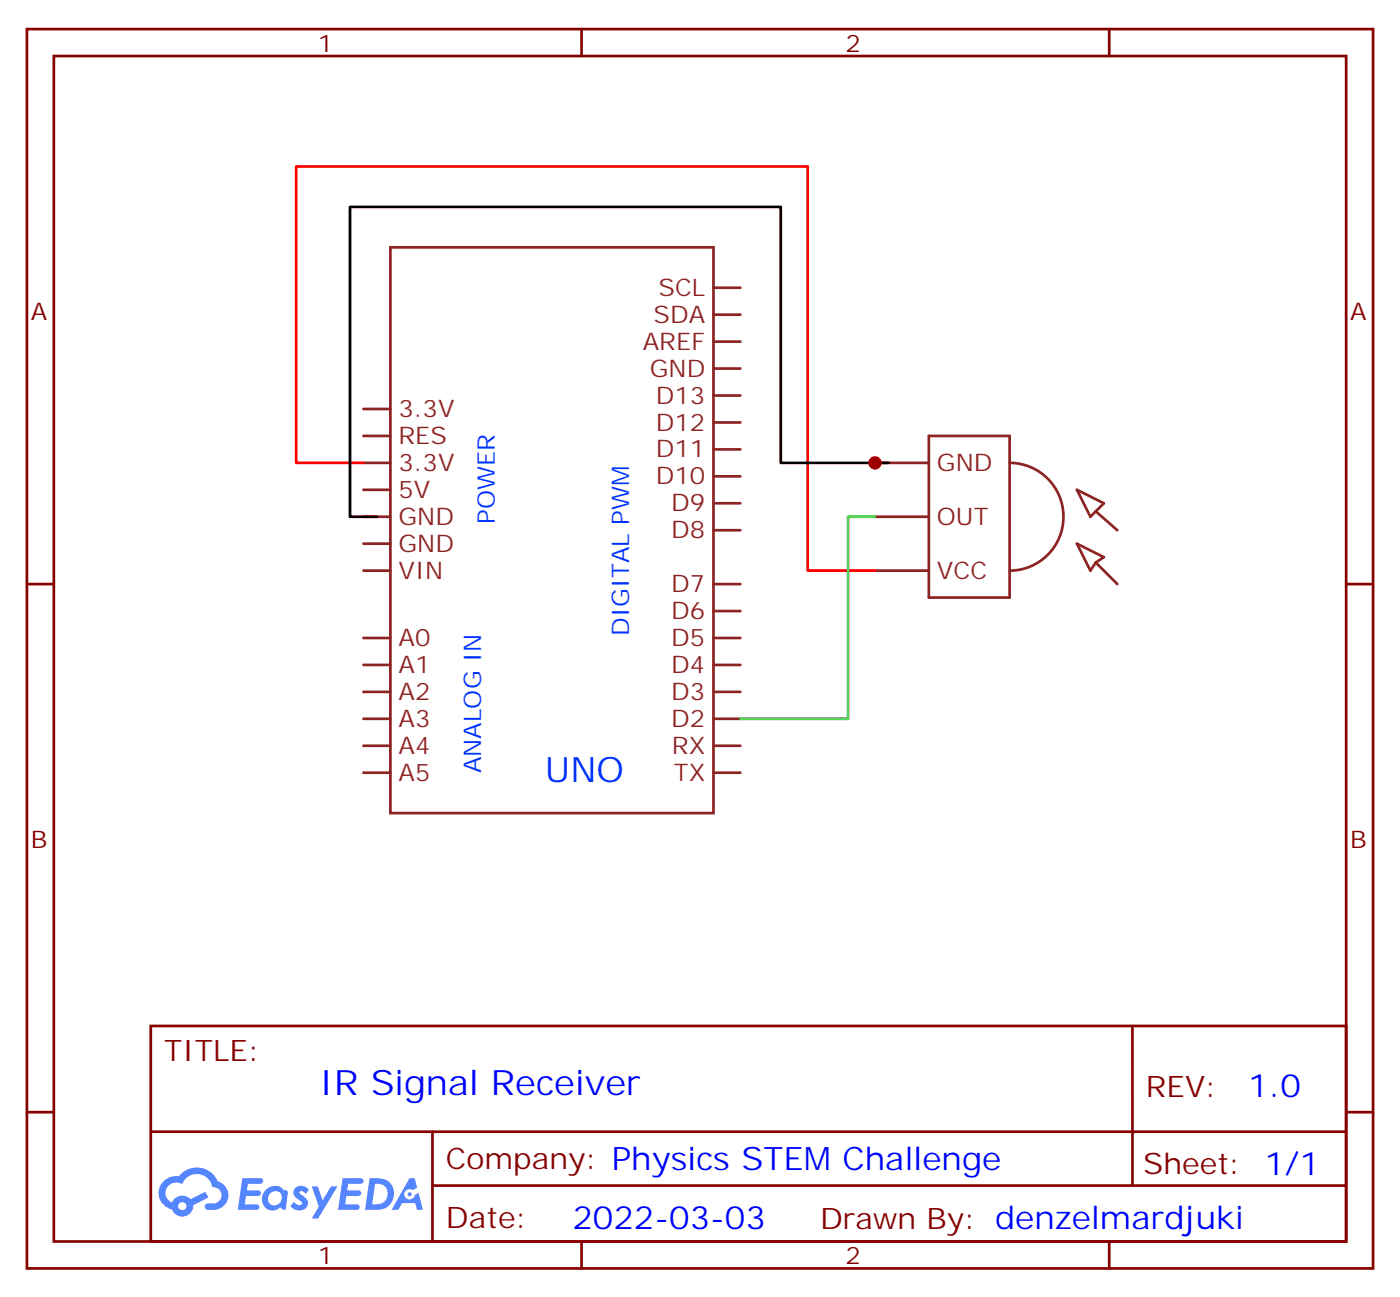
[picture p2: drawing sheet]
<svg xmlns="http://www.w3.org/2000/svg" width="183mm" height="170mm" viewBox="0 0 183 170" stroke-linecap="round" stroke-linejoin="round" font-family="sans-serif">
<g fill="none" stroke="#870000" stroke-width=".35">
<path d="M3.5 3.8h176.4v162.3h-176.4zM7.1 7.3h169.3v155.3h-169.3zM76.2 3.8v3.5M145.3 3.8v3.5M3.5 76.5h3.6M176.4 76.5h3.5M19.8 134.3h156.6v28.3h-156.6zM148.4 134.4v20.8M3.5 145.6h3.6M19.8 148.2h156.5M56.7 155.2h119.6M56.7 148.2v14.1"/>
<path d="M176.4 145.6h3.5M76.2 162.6v3.5M145.3 162.6v3.5"/>
</g>
<g fill="#5487ff">
<path d="M38.7 155.5a1.22 1.22 0 0 1 1.8 .3l-.4 .6-.5-.4h-.3l-.1 .2a2.96 2.96 0 0 1 1.1 1.2 1.19 1.19 0 0 1-.7 1.1 1.19 1.19 0 0 1-1.4-.4l-.2-.2 .5-.5a.66 .66 0 0 0 1.1 .2l-.1-.2a2.23 2.23 0 0 1-1.1-1.3l.2-.4z"/>
<path d="M31.8 154.3h1.5a1.22 1.22 0 0 1 1.1 .1 .37 .37 0 0 1-.3 .6h-1.6l-.2 .9h1.6a.37 .37 0 0 1 .3 .4 .37 .37 0 0 1-.4 .3h-1.6l-.1 1.1h.7a1.15 1.15 0 0 1 1.1 .2 .36 .36 0 0 1-.3 .5h-2.4z"/>
<path d="M44.9 154.3h1.5a1.23 1.23 0 0 1 1.2 .2 .37 .37 0 0 1-.4 .5h-1.6l-.1 .9h1.5a.37 .37 0 0 1 .3 .4 .37 .37 0 0 1-.3 .3h-1.6l-.2 1.1h.8a1.15 1.15 0 0 1 1.1 .2 .36 .36 0 0 1-.3 .5h-2.5z"/>
<path d="M53.7 154.3h.6l.4 1.2-.6 .3a.69 .69 0 0 0-1.1 .3 .69 .69 0 0 0 .5 1 .69 .69 0 0 0 .9-.6l.4-.3 .6 2.2h-.8l-.2-.9h-1.7l-.5 .9h-.9z"/>
<path d="M40.9 155.3h.7l.7 1.9 1.1-1.9h.8l-2.5 4.2h-.8l.9-1.5z"/>
<path d="M48.4 154.3l-.6 4.1a5.9 5.9 0 0 0 2.7-.2 2.09 2.09 0 0 0 1-2.6 2.09 2.09 0 0 0-2.4-1.3zM49.1 155a1.36 1.36 0 0 1 1.7 1.2 1.36 1.36 0 0 1-1.4 1.5h-.6z"/>
<path d="M34.7 155.9a1.5 1.5 0 0 0-.2 1.8 1.5 1.5 0 0 0 1.7 .7l.5-.3 .3 .2 .4 .1 .3-2.3-.1-.2-.2-.1a.53 .53 0 0 1-.5-.3 1.63 1.63 0 0 0-2.2 .4zM35.4 156.3a.89 .89 0 0 1 1.4 0 .89 .89 0 0 1-.2 1.3 .89 .89 0 0 1-1.3-.1 .89 .89 0 0 1 .1-1.2z"/>
<path d="M21.5 154.6a2.18 2.18 0 0 0 1 3.8 1.44 1.44 0 0 0 1.7 .9 1.44 1.44 0 0 0 1.1-1.5l2-1-.4-.7-1.9 .9a1.47 1.47 0 0 0-2.5 .5 1.39 1.39 0 0 1-.6-2 1.39 1.39 0 0 1 2-.5 2.08 2.08 0 0 1 2.1-1.3 2.08 2.08 0 0 1 1.9 1.7 1.07 1.07 0 0 1 1.1 1 1.07 1.07 0 0 1-1 1.2h-.6a.43 .43 0 0 0-.6 .3 .43 .43 0 0 0 .4 .5 2.17 2.17 0 0 0 2.7-1.9 1.93 1.93 0 0 0-1.4-1.8 2.98 2.98 0 0 0-5.1-.7h-.3a2.38 2.38 0 0 0-1.6 .6zM23.3 157.9a.55 .55 0 0 1 1.1 0 .55 .55 0 0 1-1.1 0z"/>
<circle cx="53.7" cy="156.4" r=".26"/>
</g>
<g fill="none" stroke="#8c2424" stroke-width=".35">
<path d="M51.2 32.4h42.3v74.1h-42.3zM93.5 37.7h3.5M47.6 57.1h3.6M47.6 53.6h3.6M93.5 58.8h3.5M93.5 55.3h3.5M93.5 51.8h3.5M93.5 41.2h3.5M93.5 48.3h3.5M93.5 44.7h3.5M121.7 57.1h10.6v21.1h-10.6zM47.6 74.7h3.6"/>
<path d="M47.6 71.2h3.6M47.6 67.7h3.6M47.6 60.6h3.6M47.6 64.1h3.6M93.5 76.5h3.5M93.5 69.4h3.5M93.5 65.9h3.5M93.5 62.4h3.5M114.7 74.7h7M114.7 67.7h7M114.7 60.6h7M132.3 60.6a7.1 7.1 0 0 1 7 7.1 7.1 7.1 0 0 1-7 7"/>
<path d="M141.1 64.1l3.5 1.8-1.7 1.8zM141.1 71.2l3.5 1.8-1 .7-.7 1zM143.6 73.7l2.8 2.8M143.6 67l2.8 2.4M47.6 97.6h3.6M47.6 94.1h3.6M47.6 90.6h3.6M47.6 87.1h3.6M47.6 83.5h3.6M93.5 97.6h3.5M93.5 94.1h3.5M93.5 90.6h3.5"/>
<path d="M93.5 87.1h3.5M93.5 83.5h3.5M93.5 80h3.5M47.6 101.2h3.6M93.5 101.2h3.5"/>
</g>
<path d="M47.6 60.6h-8.8v-38.8h67v52.9h8.9" fill="none" stroke="#f00" stroke-width=".35"/>
<path d="M114.7 67.7h-3.6v26.4h-14.1" fill="none" stroke="#3c3" stroke-width=".35"/>
<path d="M116.4 60.6h-14.1v-33.5h-56.4v40.6h3.5" fill="none" stroke="#000" stroke-width=".35"/>
<circle cx="114.7" cy="60.6" r=".88" fill="#c00"/>
<text font-size="4.6" fill="#03f" x="71.4" y="102.4">UNO</text>
<text font-size="4.6" fill="#00f" x="41.8" y="143.4">IR Signal Receiver</text>
<g font-size="4.2" fill="#00f">
<text x="163.6" y="143.6">1.0</text>
<text x="75" y="161">2022-03-03</text>
</g>
<g font-size="3.9" fill="#800">
<text x="21.5" y="138.9">TITLE:</text>
<text x="150.1" y="143.6">REV:</text>
<text x="58.4" y="153.1">Company: Physics STEM Challenge</text>
<text x="149.8" y="153.7">Sheet: 1/1</text>
<text x="58.4" y="160.8">Date:</text>
<text x="107.5" y="160.9">Drawn By: denzelmardjuki</text>
</g>
<g font-size="3.2" fill="#800">
<text x="41.6" y="6.8">1</text>
<text x="110.8" y="6.8">2</text>
<text x="4.1" y="41.9">A</text>
<text x="176.9" y="41.9">A</text>
<text x="4.1" y="111.1">B</text>
<text x="176.9" y="111.1">B</text>
<text x="41.6" y="165.6">1</text>
<text x="110.8" y="165.6">2</text>
</g>
<g font-size="3.2" fill="#8d2323">
<text x="86.3" y="38.7">SCL</text>
<text x="84.2" y="45.8">AREF</text>
<text x="85.6" y="42.3">SDA</text>
<text x="85.1" y="49.3">GND</text>
<text x="86" y="52.8">D13</text>
<text x="52.2" y="58.1">RES</text>
<text x="52.2" y="54.6">3.3V</text>
<text x="86" y="59.9">D11</text>
<text x="86" y="56.4">D12</text>
<text x="52.2" y="61.7">3.3V</text>
<text x="52.2" y="65.2">5V</text>
<text x="86" y="63.4">D10</text>
<text x="122.8" y="61.7">GND</text>
<text x="52.2" y="68.7">GND</text>
<text x="88" y="70.5">D8</text>
<text x="88" y="67">D9</text>
<text x="122.8" y="68.7">OUT</text>
<text x="52.2" y="75.8">VIN</text>
<text x="52.2" y="72.2">GND</text>
<text x="88" y="77.5">D7</text>
<text x="122.8" y="75.8">VCC</text>
<text x="88" y="81.1">D6</text>
<text x="52.2" y="84.6">A0</text>
<text x="52.2" y="88.1">A1</text>
<text x="88" y="88.1">D4</text>
<text x="88" y="84.6">D5</text>
<text x="52.2" y="91.7">A2</text>
<text x="52.2" y="95.2">A3</text>
<text x="88" y="95.2">D2</text>
<text x="88" y="91.7">D3</text>
<text x="52.2" y="98.7">A4</text>
<text x="88" y="98.7">RX</text>
<text x="52.2" y="102.2">A5</text>
<text x="88.3" y="102.2">TX</text>
</g>
<g font-size="3.2" fill="#03f">
<text x="64.8" y="68.6" transform="rotate(-90 64.8 68.6)">POWER</text>
<text x="82.5" y="83.3" transform="rotate(-90 82.5 83.3)">DIGITAL PWM</text>
<text x="63.1" y="101.2" transform="rotate(-90 63.1 101.2)">ANALOG IN</text>
</g>
</svg>
